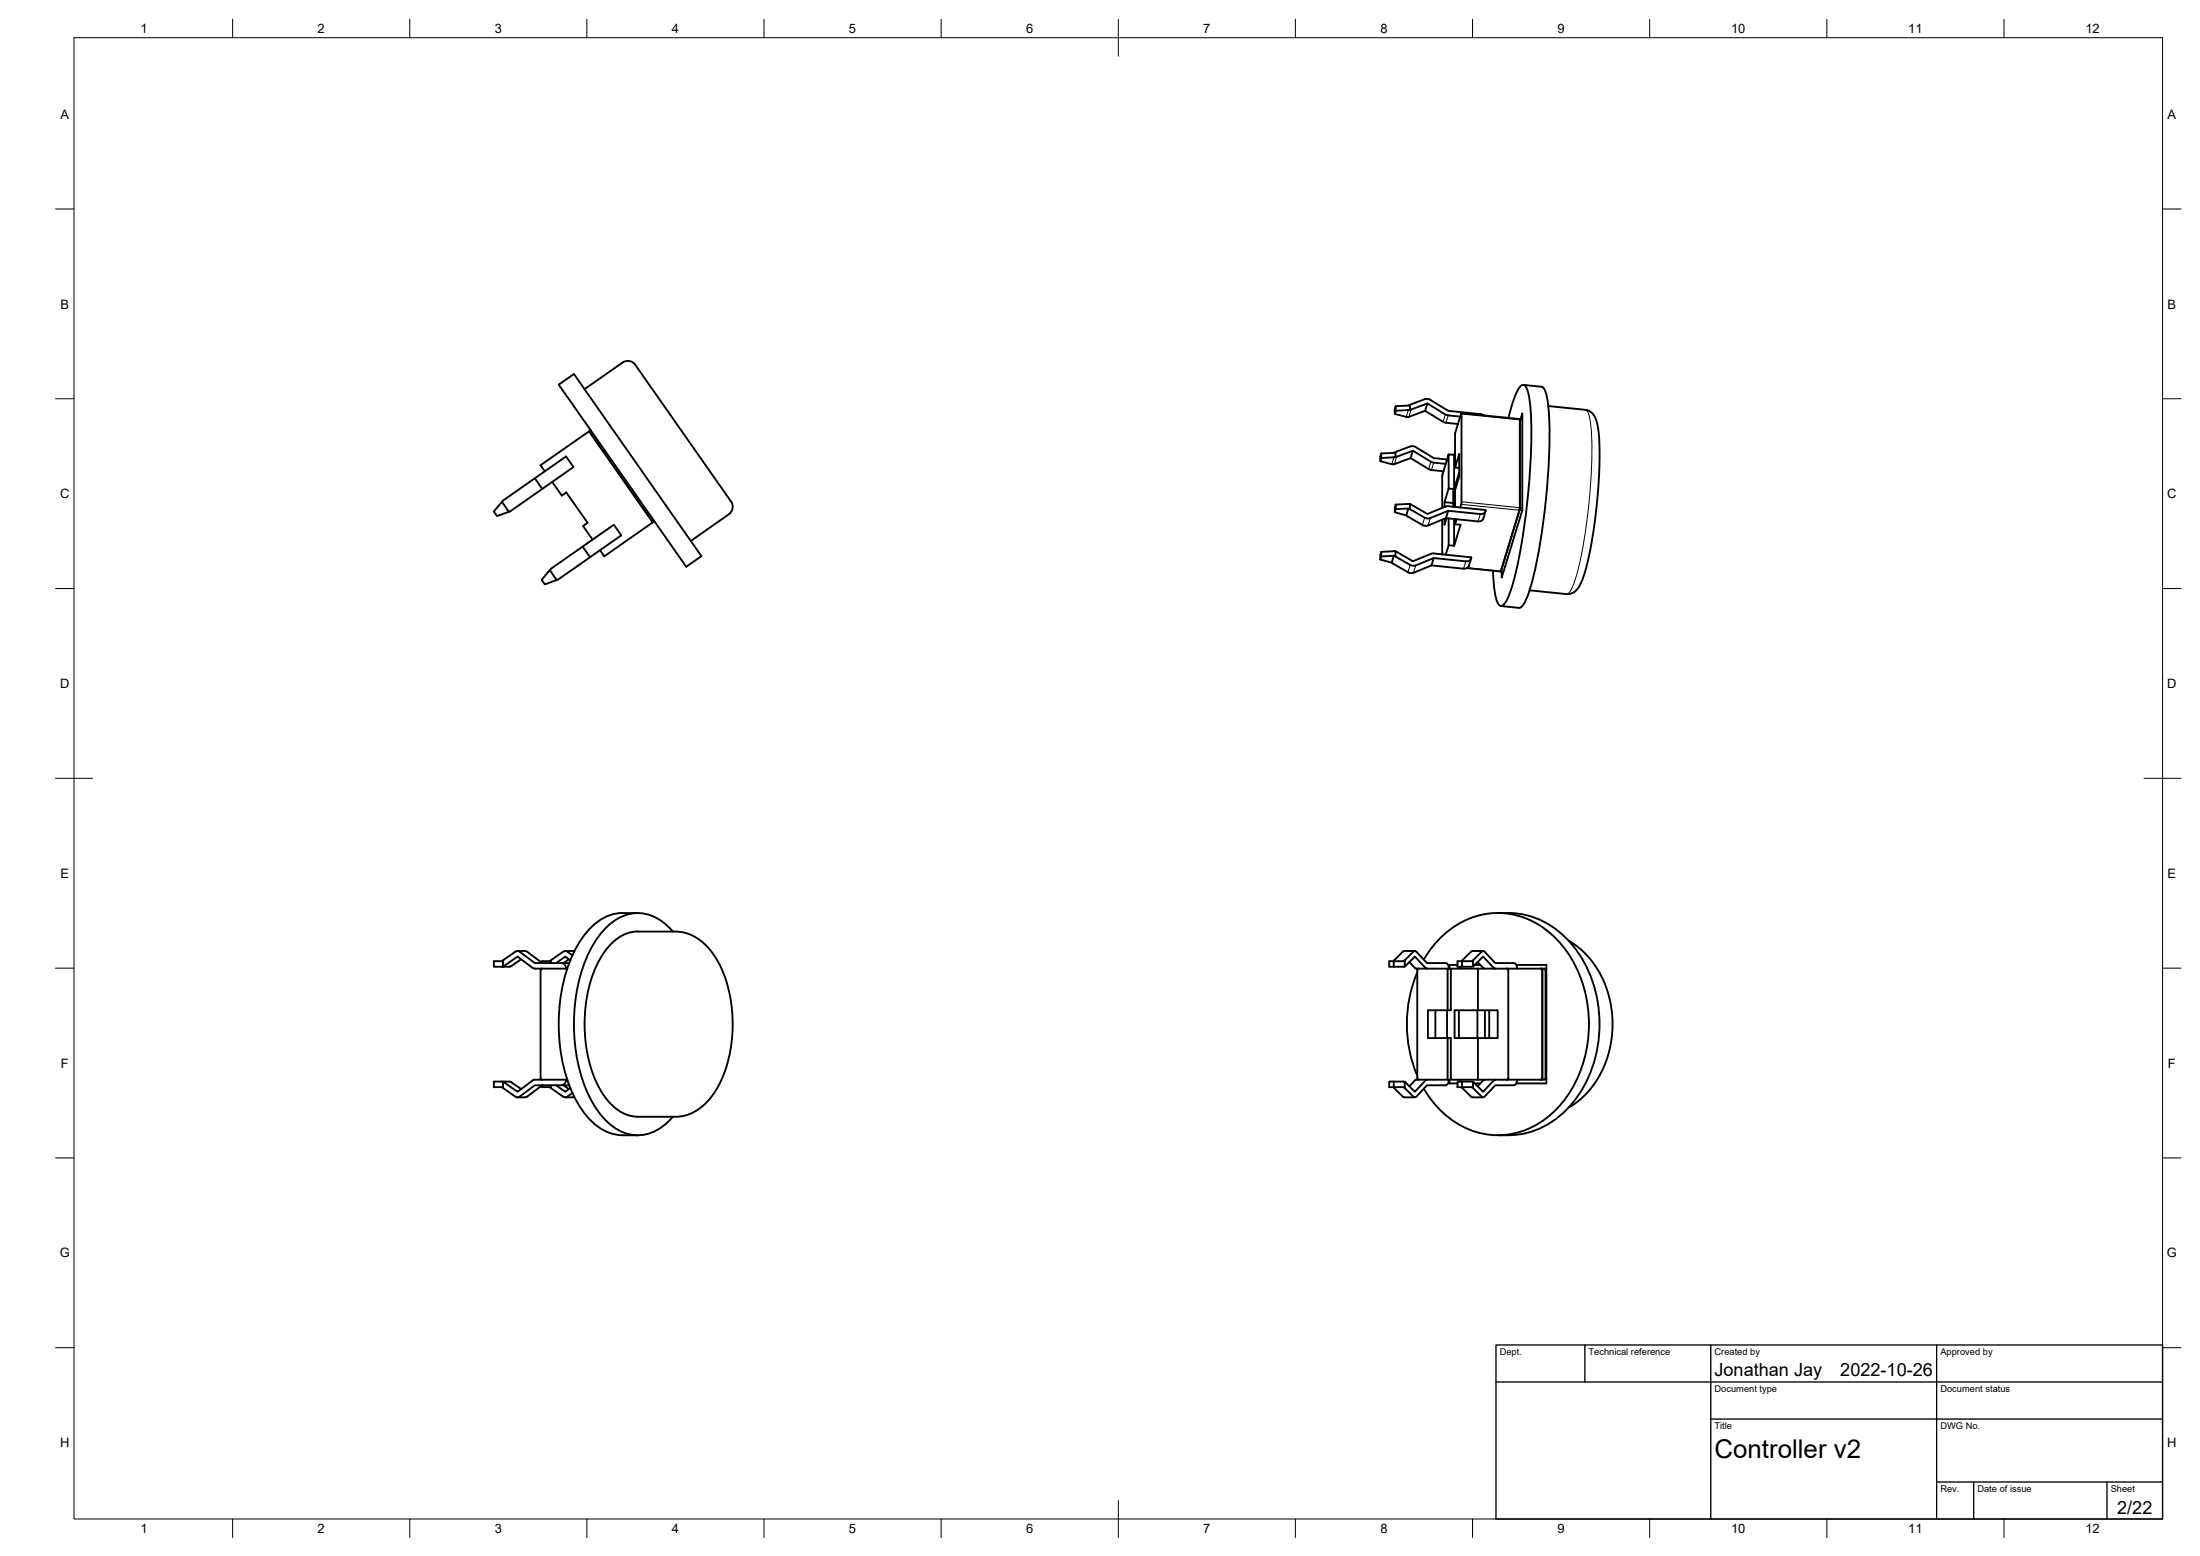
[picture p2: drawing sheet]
<svg xmlns="http://www.w3.org/2000/svg" width="594mm" height="420mm" viewBox="0 0 594 420" stroke-linecap="round" stroke-linejoin="round" font-family="sans-serif">
<!-- layer: Visible -->
<g fill="none" stroke="#000" stroke-width=".51">
<path d="M171.6 98.5l25.4 36.4a2.64 2.64 0 0 1-.2 4l-10.3 7.2M171.6 98.5a2.51 2.51 0 0 0-3.5-.6l-10.3 7.2M150.9 103.9l4.1-2.9 34.4 49.2-4.1 2.8zM159.5 116.2l-.4 .3 16.9 24.1-16.9-24.1-13.1 9.1 1.1 1.7M376.9 109.7v1.2M380.3 110.7l-3.4 .2-.3 .9 3.5 .8 4.7-1.7 4.9 3M380.7 109.3l4-1.5 .8-.1 5.6 3.2 8.6 .9 .9 .4M380.7 109.3l-.4 .2-3.4 .2-.3 .8v1.3M380.7 109.3v1.4M380.8 110.6l4.6-1.7 4.9 3M380.8 110.7h-.5M385.4 108.9l-.6 2"/>
<path d="M389.7 113.9l.8 .2 3.2 .4M390.3 111.9l.8 .3 3.2 .3M394.6 111.5l15.8 1.7M407.3 112.8l2-6.2a3.7 3.7 0 0 1 2.1-2.7 2.81 2.81 0 0 1 1.3 2.3 93.2 93.2 0 0 1 .3 23.5 140.4 140.4 0 0 1-5.1 30l-.4 1.1a4.6 4.6 0 0 1-2.2 2.8 2.16 2.16 0 0 1-1.3-1.9l-.6-3.9-.2-3.7M410.4 113.2v.2M410.4 113.2h.7M410.4 113.4v23.7M410.6 113.2l.5-1.6v26.2l-5.6 18.2v-1.7M411.3 103.9l5 .5a2.37 2.37 0 0 1 1.2 2 86.9 86.9 0 0 1 .4 22.9 141.6 141.6 0 0 1-5.1 31l-.5 1.1a3.9 3.9 0 0 1-2.1 2.7l-4.9-.5M418.1 109.6l10 1.1 1.6 .6a7.1 7.1 0 0 1 2 5.2l.2 4.2v5.1l-.7 10.3-1.7 12.2-1.1 4.7-1 3.3a5.2 5.2 0 0 1-3.5 4.1l-10.9-1M135.6 135.5l-2.3 2.6 .9 1.3 3.2-1.2M135.8 135.2l17-11.9 2.1 2.8-17.1 11.9-.4 .2-1.8-2.7z"/>
<path d="M144.4 129.2l2 2.8M149.1 130.1l2.6 3.7 1.2-.8 5.8 8.2-1.3 .8 2.6 3.7M373 122.4v1.3M376.2 125.4l4.7-1.7 5.1 3.1 3.8 .5M376.4 123.5l-3.4 .2-.3 .8 3.5 .9M376.8 123.4v-1.4l4-1.4 .8-.1 .7 .2 4.9 3 3.6 .4M376.8 122l-.4 .3-3.4 .1-.3 .9v1.2M376.8 123.4l4.7-1.7 4.9 3M376.8 123.4l-.4 .1M376.9 136.2v1.3M380.3 137.3l-3.4 .2-.3 .8 3.1 .9M380.3 136.1l-3.4 .1-.3 .9v1.2"/>
<path d="M380.3 136.1h.5M380.7 137.5l-.4-.2-.6 1.9 4.4 2.6M380.7 136.1v1.4M380.8 136.1l4.6 2.7 4.9-2M381.5 121.7l-.6 2M386.4 124.7l.8 .2M387.2 124.9l3.2 .4M389.5 128.1l1.7-5.4v9.2M389.5 128.1l-.1 9.1M390.3 136.8l.5-.1 10.4 1a1.2 1.2 0 0 1-1.5 1.1l-8.6-.9-4.9 2-.7 .1-.8-.2-4-2.3M390.6 139.9l-.5 1.8v-1.6M391.1 137.9l-.6 2"/>
<path d="M391.2 131.9l1.5 .2-.3 .7v4M391.2 140v7.2l-.8 2.6M391.2 131.9l-1.1 3.7M391.2 122.7l1.5 .2M392.4 135.8l-2.3-.2v1.3M392.9 131.3l.3 .1M392.9 122l-.2 .9v9.2M392.9 126.2v-9.2l1.7-5.4 .1 23.9-.4 1.5M394 126.3l-1.1-.1 1.1-3.6v6.1l-1.1 3.7v4.5v-5.6l1.1-3.8M401.2 138l-.8 2.3-.9 .5-9-.9-4.9 2-.7 .1-.8-.2M410.4 137.1l-5.1 17.2M148.5 153.9l-2.2 2.7 .8 1.2 3.2-1.2-1.8-2.7 .2-.3 17.1-11.9 2 2.8-17.5 12.1"/>
<path d="M157.3 147.6l2 2.9M176.7 140.7l-.4 .3-.3-.4 .3 .4-13.1 9.2-1.2-1.6M372.7 151.1l3.1 .8M373 149v1.2M376.4 150.1l-3.4 .1-.3 .9M376.4 148.8l-3.4 .2-.3 .9v1.2M376.4 148.8l.4 .1M376.8 148.9v1.4l4 2.2 .8 .3 .7-.1M376.8 150.3l-.4-.2-.6 1.8M376.8 148.9l4.7 2.7 4.9-2M386.4 149.5l.5-.1 10.4 1.1a1.2 1.2 0 0 1-1.5 1.1l-8.6-.9-4.9 2M387.2 150.7l-.7 2"/>
<path d="M389.4 140.3v9.4M391.2 147.2l1.5 .2M392.7 140.1v7.3l1.7-5.7-1.5-.1M392.9 140.2v1.4M393.3 140.2l-.4 1.4M396.1 153.4l9.1 .9M397.3 150.8l-.8 2.3-.9 .5-9.1-.9-5.2 2.1-1.1-.3-4.4-2.6M405.2 154.3l.8 .1M135.8 259.3v1.7M139.7 256.8h2.1l.6 .2M140.4 257l4 3.1h7.2M140.4 257a1.06 1.06 0 0 0-1.3 0l-3.5 2.5h-2.3v1.5h2.3"/>
<path d="M140.7 259l-2.6 1.8-.7 .2M142.4 257l4 3.1M148.7 259.3l-.2 .2h-2.2v.4M152.7 256.8l2.4 .1M153.6 259l-1.5 1.1M154 259.3l-1.3-1-2.5 1.8M154.6 258l-1.3-1a1.06 1.06 0 0 0-1.3 0l-3.3 2.3v.8M165 254.9a10.2 10.2 0 0 1 7.2-3.4l11.5 .1 3.1 .9 2.4 1.5a23.7 23.7 0 0 1 7.8 14.5 37.4 37.4 0 0 1-3.8 26.1 13 13 0 0 1-10.8 7l-10.2-.1a11.6 11.6 0 0 1-9.2-5.8 37.2 37.2 0 0 1-4.6-25.8 28.3 28.3 0 0 1 6.6-15zM172.2 246.5a15 15 0 0 0-9.5 1.6 24.8 24.8 0 0 0-9.9 14.6 48.8 48.8 0 0 0 2.2 33.4 18.4 18.4 0 0 0 10.3 10l2.8 .4 4.1 .1M181.7 251.6a12 12 0 0 0-11.8-4.8 16.2 16.2 0 0 0-9.7 8.2 46.3 46.3 0 0 0-4.5 29.9 33.3 33.3 0 0 0 7.8 17.6 11.1 11.1 0 0 0 14.5 2.3l2.5-2 1.2-1.2M376.4 259.5v1.5M379.3 259.3l-.3 .2h-3.9v1.5h4.2"/>
<path d="M380.6 259.8l1.9 1.8h8.4v11.2M382.1 256.8l-3.2 .1-2.6 2.6M384.5 259.1a23.2 23.2 0 0 1 22.3-12.4 24.8 24.8 0 0 1 18.9 14.6 35.1 35.1 0 0 1-4 36.6 21.5 21.5 0 0 1-26.5 6.4 26.1 26.1 0 0 1-10.7-10.3M394.8 259.5v1.5M397.8 259.3l2.3-2.3a.54 .54 0 0 1 .8 0l2.9 3.1h5a1.24 1.24 0 0 1 .9 1.4M397.8 259.3l-.4 .2h-3.8v1.5h4.2M397.8 259.3v1.7M399 259.8l1.5 1.5 .4 .2M400.5 256.8l-3.1 .1-2.7 2.6M404.5 246.5a23.7 23.7 0 0 1 23.1 13 35 35 0 0 1-3.5 39 22.9 22.9 0 0 1-19.6 8.1M423.5 254a26 26 0 0 1 11.9 23.9v.4a25.4 25.4 0 0 1-11.9 20.8M135.6 261h1.8"/>
<path d="M135.8 261h-.2M135.9 261l3.8-2.7 4.5 3.2 9 .1M146 262v29.1l.3 .4M146.3 261.5l-.3 .5M151.6 260.1h2.1M151.6 260.1a1.36 1.36 0 0 1 1.3 1.4M379.3 261v-1.7l2.3-2.3a.54 .54 0 0 1 .9 0l2.8 3.1h5.1a1.24 1.24 0 0 1 .8 1.4M379.5 260.9l2.6-2.6 2.8 3 .4 .2M379.5 260.8l-.2 .2M382.7 262v29.1l.4 .4M382.7 262.6a35.9 35.9 0 0 0 0 27.9M383.1 261.5l-.4 .5"/>
<path d="M387.6 272.8v7.5M390.8 272.8v7.5M390.9 261.6h.9M392.8 272.8h6.1v7.5h-6.1zM393.6 260.6h-2.2v1M394 272.8v7.5M394.2 261v.6M397.8 261l2.7-2.7 2.8 3M398.3 260.6h1.4M399.1 261.6v11.2h5.3v7.5h-5.3v11.2M399.1 261.6h-7.3v11.2h-6.2v7.5h6.2v11.2h7.3M399.1 261.6l17.8-.1 .4 .5"/>
<path d="M401 272.8v7.5M402.1 272.8v7.5M403.3 261.3l.5 .2M406.9 261.5l.4 .5M407.3 262v29.1l-.4 .4M409.4 260.6h8.2v31.9h-8.2M416.1 261.5l.4 .5M416.5 262v29.1M417.3 262v29.3l-.4 .2h-17.8M135.6 292.1h-2.3v1.5h2.3l.2 .2v-1.7M135.6 292.1h1.8M135.6 292.1h.2"/>
<path d="M135.8 293.8l3.3 2.3a1.06 1.06 0 0 0 1.3 0M137.4 292.1l.7 .2 2.6 1.8M142.4 296.1l-.6 .2h-2.1M146.3 293.2v.4h2.2l.2 .2M146.4 293.1l-4 3M148.7 293.1v.7l3.3 2.3a1.09 1.09 0 0 0 1.3 0l1.3-1M150.2 293.1l2.5 1.7 1.3-1M151.6 293.1h-7.2l-4 3M152.1 293.1l1.5 1M152.9 291.5a1.41 1.41 0 0 1-1.3 1.5M153.2 291.5l-9 .1-4.5 3.2-3.8-2.7M153.7 293l-2.1 .1"/>
<path d="M155.1 296.2l-2.4 .1M376.3 293.6l2.6 2.6 3.2 .1M376.4 292.1v1.5M379.3 292.1l.2 .2M379.3 292.1h-4.2v1.5h3.9l.3 .2M385.3 291.5l-.4 .3-2.8 3-2.6-2.6M390.9 280.3v11.2h-8.4l-.5 .3-1.4 1.5M390.9 291.5h.9M391.2 291.5v.5a1.07 1.07 0 0 1-.8 1l-5.1 .1-2.8 3a.55 .55 0 0 1-.9 0l-2.3-2.3v-1.7M391.4 291.5v1h2.2M394.2 291.5v.6M394.7 293.6l2.7 2.6 3.1 .1"/>
<path d="M394.8 292.1v1.5M397.8 292.1v1.7M397.8 292.1h-4.2v1.5h3.8l.4 .2M398.3 292.5h1.4M400.9 291.5l-.4 .3-1.5 1.5M403.3 291.8l-2.8 3-2.7-2.7M403.8 291.5l-.5 .3M409.7 291.5l-.1 .5a1.07 1.07 0 0 1-.8 1l-5 .1-2.9 3a.55 .55 0 0 1-.8 0l-2.3-2.3M416.5 291.1l-.4 .4"/>
</g>
<!-- layer: Visible Narrow -->
<g fill="none" stroke="#000" stroke-width=".27">
<path d="M380.3 110.7l-.6 1.9M381.1 110.6l-.7 2M390.3 111.9l-.6 2M391.1 112.2l-.6 2M394.7 111.8l16.4 1.6M428.1 110.6a2.4 2.4 0 0 1 1.1 2.1 91.2 91.2 0 0 1-.1 23.2 91.2 91.2 0 0 1-4.5 22.7 2.4 2.4 0 0 1-1.6 1.8M376.4 123.5l-.6 1.8M377.1 123.3l-.6 2M384.7 139.8l-.6 2M386.2 139.9l-.6 2M386.4 124.7l-.6 2M387.2 124.9l-.7 2"/>
<path d="M394.6 136.2l16.5 1.7M394.7 135.5l16.4 1.7M399.7 138.8l-.6 2M380.8 152.5l-.6 2M382.3 152.7l-.6 2M395.8 151.6l-.6 2M396.2 153.3l9.8 1"/>
</g>
<!-- layer: BORDER -->
<g fill="none" stroke="#000" stroke-width=".27">
<path d="M20 10.2h564v400h-564zM62.8 5.2v5M110.7 5.2v5M158.5 5.2v5M206.3 5.2v5M254.1 5.2v5M302 5.2v10M349.8 5.2v5M397.6 5.2v5M445.5 5.2v5M493.3 5.2v5M541.1 5.2v5"/>
<path d="M15 56.4h5M584 56.4h5M15 107.7h5M584 107.7h5M15 158.9h5M584 158.9h5M15 210.2h10M579 210.2h10M15 261.4h5M584 261.4h5M15 312.7h5M584 312.7h5"/>
<path d="M15 363.9h5M584 363.9h5M62.8 410.2v5M110.7 410.2v5M158.5 410.2v5M206.3 410.2v5M254.1 410.2v5M302 405.2v10M349.8 410.2v5M397.6 410.2v5M445.5 410.2v5M493.3 410.2v5"/>
<path d="M541.1 410.2v5"/>
</g>
<!-- layer: TITLEBLOCK -->
<path d="M404 363.2h180v47h-180zM404 373.2h180M428 363.2v10M462 363.2v47M523 363.2v47M462 383.2h122M523 400.2h61M533 400.2v10M569 400.2v10" fill="none" stroke="#000" stroke-width=".36"/>
<text font-size="7" x="463" y="393.7">Controller v2</text>
<g font-size="4.9">
<text x="463" y="371.7">Jonathan Jay</text>
<text x="497" y="371.7">2022-10-26</text>
<text x="571.7" y="408.8">2/22</text>
</g>
<g font-size="3.5">
<text x="37.9" y="8.9">1</text>
<text x="85.8" y="8.9">2</text>
<text x="133.6" y="8.9">3</text>
<text x="181.4" y="8.9">4</text>
<text x="229.3" y="8.9">5</text>
<text x="277.1" y="8.9">6</text>
<text x="324.9" y="8.9">7</text>
<text x="372.7" y="8.9">8</text>
<text x="420.6" y="8.9">9</text>
<text x="467.4" y="8.9">10</text>
<text x="515.3" y="8.9">11</text>
<text x="563.1" y="8.9">12</text>
<text x="16.3" y="32">A</text>
<text x="585.3" y="32">A</text>
<text x="16.3" y="83.3">B</text>
<text x="585.3" y="83.3">B</text>
<text x="16.2" y="134.6">C</text>
<text x="585.2" y="134.6">C</text>
<text x="16.2" y="185.8">D</text>
<text x="585.2" y="185.8">D</text>
<text x="16.3" y="237">E</text>
<text x="585.3" y="237">E</text>
<text x="16.4" y="288.3">F</text>
<text x="585.4" y="288.3">F</text>
<text x="16.1" y="339.6">G</text>
<text x="585.1" y="339.6">G</text>
<text x="16.2" y="390.8">H</text>
<text x="585.2" y="390.8">H</text>
<text x="37.9" y="413.9">1</text>
<text x="85.8" y="413.9">2</text>
<text x="133.6" y="413.9">3</text>
<text x="181.4" y="413.9">4</text>
<text x="229.3" y="413.9">5</text>
<text x="277.1" y="413.9">6</text>
<text x="324.9" y="413.9">7</text>
<text x="372.7" y="413.9">8</text>
<text x="420.6" y="413.9">9</text>
<text x="467.4" y="413.9">10</text>
<text x="515.3" y="413.9">11</text>
<text x="563.1" y="413.9">12</text>
</g>
<g font-size="2.5">
<text x="405" y="366">Dept.</text>
<text x="429" y="366">Technical reference</text>
<text x="463" y="366">Created by</text>
<text x="524" y="366">Approved by</text>
<text x="463" y="376">Document type</text>
<text x="524" y="376">Document status</text>
<text x="463" y="386">Title</text>
<text x="524" y="386">DWG No.</text>
<text x="524" y="403">Rev.</text>
<text x="534" y="403">Date of issue</text>
<text x="570" y="403">Sheet</text>
</g>
</svg>
